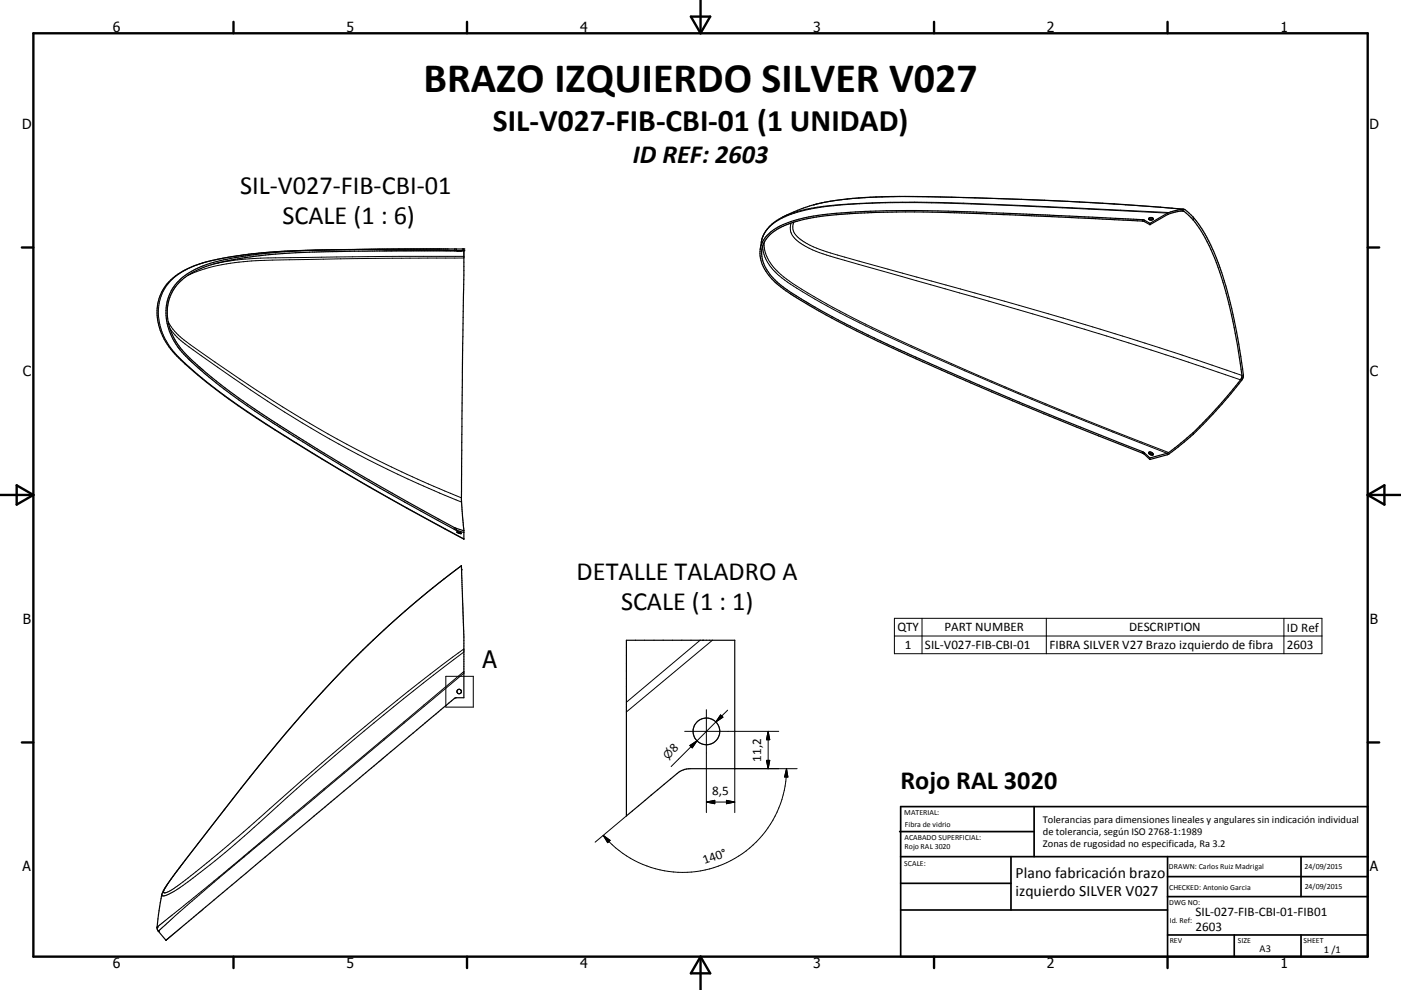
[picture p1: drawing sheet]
<svg xmlns="http://www.w3.org/2000/svg" width="420mm" height="297mm" viewBox="0 0 420 297" stroke-linecap="round" stroke-linejoin="round" font-family="sans-serif">
<g fill="none" stroke="#000" stroke-width=".36">
<path d="M119.5 74.7a485.5 485.5 0 0 0-40.3 1.1 74.8 74.8 0 0 0-22.3 4.5 14.7 14.7 0 0 0-9.5 10.4 18.2 18.2 0 0 0 6.2 16.7 175.2 175.2 0 0 0 28.9 21.6 802.4 802.4 0 0 0 56.6 32.8l-.4-6.1a110.7 110.7 0 0 1-.3-15.8l.7-65.2-23 .1-22.1 .3a149.7 149.7 0 0 0-24.8 2.4 30.3 30.3 0 0 0-14.8 6 14.1 14.1 0 0 0-2.9 17.4 32.9 32.9 0 0 0 8.7 10.2 276.8 276.8 0 0 0 34.8 24.1 725 725 0 0 0 41.8 23.9l2.3 .7M121.4 74.7l-1.8 .1M126.9 74.7h-1M139.1 75.2l-26.3 .1-20.1 .4a150.8 150.8 0 0 0-20.1 1.7 39.1 39.1 0 0 0-16.7 5.5 13.4 13.4 0 0 0-4.2 17.5 34 34 0 0 0 9 10.5 200.7 200.7 0 0 0 21.7 15.8l17 10.6a763.8 763.8 0 0 0 36.8 21l2.9 .9M344.4 65.7a.69 .69 0 0 1 .7-.5 .69 .69 0 0 1 .6 .5v.1M344.4 65.7v.1M344.4 65.8h.1M344.5 65.8l.6-.1 .6 .1M344.8 67v.4M344.8 67.4l-2.3-1.1-46.8-2.1a300.8 300.8 0 0 0-50.9 .9 27.6 27.6 0 0 0-13.9 5.2 7.8 7.8 0 0 0-1 10.7 31.4 31.4 0 0 0 11 9.1l.6 .4a255.7 255.7 0 0 0 23.4 12.2l17.3 7.8 20.3 8.9 15.3 6.3 24.7 9.8 2.3 1.9M344.8 67l-2.1-1.1-53.6-2.4a246.9 246.9 0 0 0-45.2 1.3 25.6 25.6 0 0 0-13.6 5.5 8.2 8.2 0 0 0-.6 11.1l1.8 2.3 2 1.9 6.6 4.5a409.9 409.9 0 0 0 48.6 23.8l5.5 2.4a1406.6 1406.6 0 0 0 48.5 19.7l2.1 1.9M345.7 65.8l-.7 .2-.5-.2"/>
<path d="M354.9 62.8a1031.7 1031.7 0 0 0-92.3-3.7 75.9 75.9 0 0 0-19.9 2.7 33.8 33.8 0 0 0-11.8 5.9 8.9 8.9 0 0 0-2.7 4.9l-.3 2.1M357.7 65.2v.8M357.7 65.2a55.5 55.5 0 0 1 9.8 20.6 167.9 167.9 0 0 1 5.2 27.3l-.1 .5a135.5 135.5 0 0 1-14.9 16.7M357.7 66a59.5 59.5 0 0 1 9.9 22l2.7 12 2 13.1a9.4 9.4 0 0 1-2.6 3.7l-6.2 7.1-5.8 5.9M357.7 65.2l-1.2-1.2a2.56 2.56 0 0 0-3.4-1l-2.8 .8-5.5 3.2M357.7 66l-2-2-.9-.7h-.4l-4.2 1-5.4 3.1M344.5 136.1l-.1-.2a.78 .78 0 0 1 1.4 .3l-.1 .3M344.5 136.1l.5 .4h.7M344.5 136.1l.7 .1 .5 .3M344.8 137.4v.5M357.7 130.3l-7.3 5.9-5.6 1.7M357.7 129.8v.5"/>
<path d="M357.7 129.8l-7.4 6-5.5 1.6M137 159.6v.1M137 159.6h.1M137 159.7l.8 .4 .5-.1M137 159.6l1.3 .3M138.3 159.9v.1M105.7 198a290.1 290.1 0 0 1 32.6-28.3l.8 21.2v18.4h-2.3l-.6 .3-86.4 72.5-2.6-3.1a45.9 45.9 0 0 1 1.7-11.6l3.6-5.3 19.8-25.7a436.7 436.7 0 0 1 33.4-38.4zM187.8 192.1h32.5v38.5h-13.4a6.2 6.2 0 0 0-3.9 1.4l-15.2 12.8zM49.8 282.1h.1"/>
<circle cx="137.7" cy="207.5" r=".67"/>
<circle cx="211.8" cy="219.4" r="4"/>
</g>
<g fill="#000">
<circle cx="137" cy="75.2" r=".18"/>
<circle cx="139.1" cy="75.2" r=".18"/>
<circle cx="139.1" cy="74.7" r=".18"/>
<circle cx="228.2" cy="72.6" r=".18"/>
<circle cx="243.9" cy="61.4" r=".18"/>
<circle cx="47.1" cy="278.2" r=".18"/>
<circle cx="47.5" cy="279.4" r=".18"/>
</g>
<g fill="none" stroke="#000" stroke-width=".3">
<path d="M131.9 74.7a675.2 675.2 0 0 0-51.9 1 86.1 86.1 0 0 0-22 4.2 15.1 15.1 0 0 0-9.9 9.5 17.7 17.7 0 0 0 4.8 17.1 171.7 171.7 0 0 0 30.4 22.9 796.2 796.2 0 0 0 55.8 32.3M136.2 74.7v.5M136.8 74.7v.5M138.6 74.7h.5M139.1 75.2l-23.9 .1M139.1 76.9h-24.1l-34.6 .5-9.2 .6-7 1.2M139.1 77.4l-31.8 .2a557.5 557.5 0 0 0-33.1 .8 50.1 50.1 0 0 0-17.8 4.2M228.7 73.8a10.8 10.8 0 0 0 3.3 7.4 51.4 51.4 0 0 0 12.3 8.5l7.6 4.2a436.7 436.7 0 0 0 25.4 12.1 1441 1441 0 0 0 72.6 30M229.1 72.7a12.2 12.2 0 0 0 5 9.7 109.8 109.8 0 0 0 15.6 9.8 547.9 547.9 0 0 0 43.6 20.4l24.3 10.2 32.8 13M237.2 66.9a4.9 4.9 0 0 0 2.6 5.9l.4 .3a34.5 34.5 0 0 0 10.8 4.4l45.4 12.8 28.7 8.5 26.7 8.4 20.1 6.8M238 66.7a4 4 0 0 0 1.8 5l2.6 1.6a43.2 43.2 0 0 0 8.7 3.2l50 13.8a1168.2 1168.2 0 0 1 71.2 22.3M241.5 62.8h.1"/>
<path d="M243.9 61.4a111.3 111.3 0 0 1 27.7-2.4 1177.6 1177.6 0 0 1 83 3.8M342.5 65.9v.4M343.1 66.1v.4M350 63.9l-58.8-2.7a262.6 262.6 0 0 0-44.3 .9 31.5 31.5 0 0 0-15 4.9 8.9 8.9 0 0 0-3.7 5.6M350.4 63.8l-58-2.7a278.8 278.8 0 0 0-47.2 1l-6.2 1.4-4.3 1.6M354.1 63.3l.9 .1M50.4 96.6a16.4 16.4 0 0 0 4.8 5.4 386.7 386.7 0 0 0 65.3 39.6l17.8 7.8M50.9 98.5a23.7 23.7 0 0 0 7 6.5 374.9 374.9 0 0 0 58.3 35.8l9.2 4.3 13 5.5M342.5 135.5v.4M343.1 135.9v.4M136.2 158.3v.5M136.8 158.5v.6"/>
<path d="M138.3 169.7a329.1 329.1 0 0 0-61.3 60.9l-22.5 28.8-3.2 4.3-2.2 3.5a.46 .46 0 0 0 0 .6 .46 .46 0 0 0 .7 0 34 34 0 0 0 8.2-5.7l10.3-8.4 11-9.7a940.3 940.3 0 0 1 46.4-39.2l13.4-10.1M138.4 170.9h.1M139.1 195.6a842.2 842.2 0 0 0-64.3 53.9 269.3 269.3 0 0 1-19.2 15.6 15.2 15.2 0 0 1-6.9 3.7l-.2-.4M209.9 192.1l-22.1 18.6M210.6 192.1h.1M213.6 192.1l-25.8 21.5M268.1 185.5h128.2v10.6h-128.2zM268.1 190.8h128.2M276.4 185.5v10.6M313.7 185.5v10.6M384.9 185.5v10.6M133.7 202.9h8.2v9.2h-8.2z"/>
<path d="M139.1 201.5l-71.9 60.4-20.1 16.3M139.1 202l-73.4 61.4-11.7 10-6.5 6M205.3 219.4h28.2M211.8 212.9v30.9M214.6 216.6l-5.6 5.7M216 214.5l.7 .7-2.1 1.4zM218.2 213.1l-3.6 3.5M230.3 219.4v11.2M230.3 219.4l.5 2.5h-1zM206.8 223.7l2.2-1.4-1.5 2.1zM209 222.3l-7.8 7.7M229.8 228.1h1l-.5 2.5z"/>
<path d="M235.8 230.6a31.1 31.1 0 0 1-20.5 29.3 31.1 31.1 0 0 1-34.4-9.3M235.8 230.6l.4 2.5h-1zM239 230.6h-18.7v13.2M180.9 250.6l2 1.5-.7 .7zM187.8 244.8l-9.4 7.9M211.8 240.6h8.5M211.8 240.6l2.5-.5v1zM217.8 240.1l2.5 .5-2.5 .5zM47.1 278.2h.1M47.5 279.4h.1"/>
</g>
<g fill="none" stroke="#000" stroke-width=".71">
<path d="M10 10h400v277h-400zM70 6.6v3.4M140 6.6v3.4M207.1 5h5.8l-2.9 5zM210 0v10M280 6.6v3.4M350 6.6v3.4M6.6 74.2h3.4M410 74.2h3.5M0 148.5h10M5 145.6l5 2.9-5 2.9zM410 148.5h10.1"/>
<path d="M410 148.5l5.1-2.9v5.8zM6.6 222.7h3.4M410 222.7h3.5M70 287v3.4M140 287v3.4M210 287v10M210 287l2.9 5h-5.8zM280 287v3.4M350 287v3.4"/>
</g>
<g fill="none" stroke="#000" stroke-width=".51">
<path d="M269.7 249.5h40.3M270 242h140v45h-140zM270 257h140M303.1 257v16M310 242v15M350 257v30M390.1 257v12M270 265h33.1M270 273h80M350 269h60M350 263h60M350 280.5h60"/>
<path d="M370 280.5v6.5M390.1 280.5v6.5"/>
</g>
<path d="M216 214.5l.7 .7-2.1 1.4zM206.8 223.7l2.2-1.4-1.5 2.1zM229.8 228.1h1l-.5 2.5zM230.3 219.4l.5 2.5h-1zM235.8 230.6l.4 2.5h-1zM180.9 250.6l2 1.5-.7 .7zM211.8 240.6l2.5-.5v1zM217.8 240.1l2.5 .5-2.5 .5z" fill="#000" stroke="#000" stroke-width=".3"/>
<text font-size="12.6" x="127" y="27.5">BRAZO IZQUIERDO SILVER V027</text>
<text font-size="9.4" x="147.7" y="39.3">SIL-V027-FIB-CBI-01 (1 UNIDAD)</text>
<g font-size="7.9">
<text x="189.7" y="48.8">ID REF: 2603</text>
<text x="72" y="58.3">SIL-V027-FIB-CBI-01</text>
<text x="84.7" y="67.2">SCALE (1 : 6)</text>
<text x="172.9" y="174">DETALLE TALADRO A</text>
<text x="186.2" y="183">SCALE (1 : 1)</text>
<text x="270" y="236.7">Rojo RAL 3020</text>
</g>
<text font-size="7.2" x="144.7" y="200.5">A</text>
<g font-size="4.7">
<text x="304.5" y="263.5">Plano fabricación brazo</text>
<text x="304.5" y="268.9">izquierdo SILVER V027</text>
</g>
<g font-size="4.2">
<text x="33.9" y="9.6">6</text>
<text x="103.9" y="9.6">5</text>
<text x="173.9" y="9.6">4</text>
<text x="243.8" y="9.6">3</text>
<text x="313.9" y="9.6">2</text>
<text x="383.9" y="9.6">1</text>
<text x="6.7" y="38.7">D</text>
<text x="410.5" y="38.7">D</text>
<text x="6.9" y="112.9">C</text>
<text x="410.7" y="112.9">C</text>
<text x="6.9" y="187.1">B</text>
<text x="410.7" y="187.1">B</text>
<text x="6.8" y="261.4">A</text>
<text x="410.7" y="261.4">A</text>
<text x="33.9" y="290.4">6</text>
<text x="103.9" y="290.4">5</text>
<text x="173.9" y="290.4">4</text>
<text x="243.8" y="290.4">3</text>
<text x="313.9" y="290.4">2</text>
<text x="383.9" y="290.4">1</text>
</g>
<g font-size="3.9">
<text x="269.1" y="189.4">QTY</text>
<text x="283.1" y="189.4">PART NUMBER</text>
<text x="338.6" y="189.4">DESCRIPTION</text>
<text x="385.8" y="189.5">ID Ref</text>
<text x="271.3" y="194.7">1</text>
<text x="277.3" y="194.7">SIL-V027-FIB-CBI-01</text>
<text x="314.6" y="194.8">FIBRA SILVER V27 Brazo izquierdo de fibra</text>
<text x="385.8" y="194.7">2603</text>
<text x="202.3" y="226" transform="rotate(-45 202.3 226)">8</text>
<text x="228.2" y="228.5" transform="rotate(-90 228.2 228.5)">11,2</text>
<text x="213.5" y="238.5">8,5</text>
<text x="211.2" y="259.3" transform="rotate(-20 211.2 259.3)">140°</text>
<text x="358.4" y="274.9">SIL-027-FIB-CBI-01-FIB01</text>
<text x="358.4" y="279.4">2603</text>
</g>
<text font-size="3.3" x="200.2" y="227.9" transform="rotate(-45 200.2 227.9)">⌀</text>
<g font-size="3.1">
<text x="312.7" y="246.8">Tolerancias para dimensiones lineales y angulares sin indicación individual</text>
<text x="312.7" y="250.4">de tolerancia, según ISO 2768-1:1989</text>
<text x="312.7" y="254">Zonas de rugosidad no especificada, Ra 3.2</text>
<text x="377.6" y="285.6">A3</text>
<text x="396.9" y="285.9">1 /1</text>
</g>
<g font-size="2.4">
<text x="271.1" y="244.4">MATERIAL:</text>
<text x="271.2" y="252">ACABADO SUPERFICIAL:</text>
<text x="271.3" y="248">Fibra de vidrio</text>
<text x="271.2" y="254.7">Rojo RAL 3020</text>
<text x="271.1" y="259.7">SCALE:</text>
<text x="350.4" y="260.8">DRAWN: Carlos Ruiz Madrigal</text>
<text x="391.1" y="260.6">24/09/2015</text>
<text x="350.5" y="267">CHECKED: Antonio Garcia</text>
<text x="391.2" y="266.7">24/09/2015</text>
<text x="350.5" y="271.4">DWG NO:</text>
<text x="350.7" y="276.9">Id. Ref:</text>
<text x="350.7" y="282.8">REV</text>
<text x="371.1" y="282.9">SIZE</text>
<text x="390.8" y="283">SHEET</text>
</g>
</svg>
